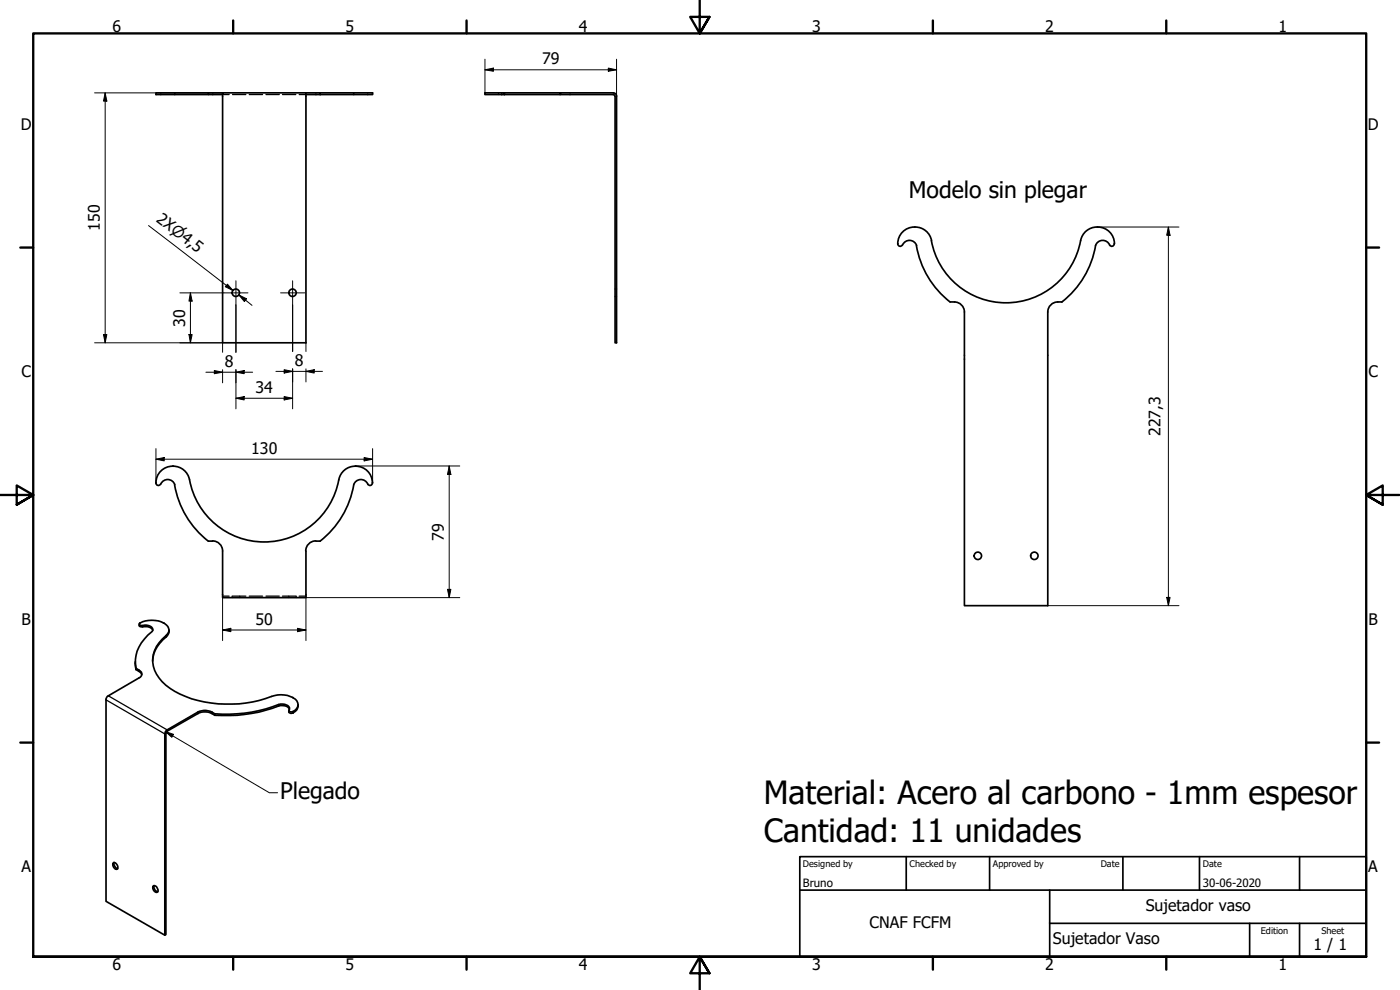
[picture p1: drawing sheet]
<svg xmlns="http://www.w3.org/2000/svg" width="420mm" height="297mm" viewBox="0 0 420 297" stroke-linecap="round" stroke-linejoin="round" font-family="sans-serif">
<!-- layer: Hidden (ISO) -->
<g fill="none" stroke="#000" stroke-width=".38">
<path d="M66.8 28.4h2M69.8 28.4h4M74.8 28.4h4M79.8 28.4h4M84.8 28.4h4M89.8 28.4h2M149.6 27.9v.1M149.6 28.2v.2M151.1 27.9v.1M151.1 28.2v.2M168.3 27.9v.1M168.3 28.2v.2"/>
<path d="M184.6 86.7h.1M184.6 88.9h.1M184.9 86.7h.1M184.9 88.9h.1M66.8 178.9h2M69.7 178.9v.1M69.7 179.2v.1M69.8 178.9h4M71.9 178.9v.1M71.9 179.2v.1M74.8 178.9h4M79.8 178.9h4"/>
<path d="M84.8 178.9h4M86.7 178.9v.1M86.7 179.2v.1M88.9 178.9v.1M88.9 179.2v.1M89.8 178.9h2"/>
</g>
<!-- layer: Visible (ISO) -->
<g fill="none" stroke="#000" stroke-width=".51">
<path d="M52.5 27.9v.5h-5.7v-.5h15.7M62.5 27.9v.5h-10M62.5 28.4h4.3M62.5 27.9h4.3M66.8 27.9h25v75h-25zM91.8 28.4h4.3M91.8 27.9h4.3M96.1 27.9h15.7v.5h-15.7M96.1 27.9v.5M106.2 27.9v.5M145.5 27.9h5.9v.5h-5.9zM151.4 27.9h16.7"/>
<path d="M168.1 28.4h16M184.1 28.4l.4 .4M184.1 27.9a.98 .98 0 0 1 .9 .9M184.1 27.9h-16v.5h-16.7M184.6 28.9v74h.4v-74M269.4 73.2a.73 .73 0 0 0 .6 .7 .73 .73 0 0 0 .8-.4 2.3 2.3 0 0 1 2.2-1.4 2.3 2.3 0 0 1 2.1 1.6M274.4 68.1a5 5 0 0 0-5 5M274.4 68.1h.2M274.7 68.1a5 5 0 0 1 4.9 4.1 22.7 22.7 0 0 0 22.3 18.7 22.7 22.7 0 0 0 22.4-18.7M275 73.7a27.3 27.3 0 0 0 10.2 16.9h1.2M324.3 72.2a5.1 5.1 0 0 1 5.5-4.1 5.1 5.1 0 0 1 4.7 5M334.4 73.2a.81 .81 0 0 1-.9 .7 .81 .81 0 0 1-.7-.8 2.25 2.25 0 0 0-2.2-1 2.25 2.25 0 0 0-1.8 1.6 27.2 27.2 0 0 1-10.1 16.9"/>
<path d="M334.5 73.1v.1M286.4 90.6a3 3 0 0 1 3 3M289.4 93.6v88.1h25.1v-88.1M318.7 90.6a3.3 3.3 0 0 0-4.2 3M51.8 139.9a5 5 0 0 0-5 5v-.1M51.8 139.8h.2M52 139.9a5 5 0 0 1 4.9 4 22.8 22.8 0 0 0 22.8 18.7 22.8 22.8 0 0 0 22.2-19.4 5 5 0 0 1 4.7-3.3M106.6 139.8h.2M106.8 139.9a5 5 0 0 1 5 5v-.1M46.8 144.9a.73 .73 0 0 0 .6 .7 .73 .73 0 0 0 .8-.4M48.3 145.2a2.25 2.25 0 0 1 2.1-1.3 2.25 2.25 0 0 1 2.1 1.5M52.4 145.4a27.3 27.3 0 0 0 10.1 17"/>
<path d="M110.4 145.2a2.25 2.25 0 0 0-2.2-1.3 2.25 2.25 0 0 0-2 1.5 27.3 27.3 0 0 1-10.2 17M111.8 144.9a.73 .73 0 0 1-.6 .7 .73 .73 0 0 1-.8-.4M62.5 162.4h1.3M63.8 162.3a3 3 0 0 1 3 3M66.8 165.3v14h25v-14M94.8 162.3a3 3 0 0 0-3 3M94.8 162.4h1.3M40.6 198.6l.2 2.3M41.8 187.2v.7l1 .2a2.62 2.62 0 0 1 3 1M50.7 189v.9a4.2 4.2 0 0 1-1.9 2.1 9.4 9.4 0 0 0-3 6.4M40.8 200.5a10.5 10.5 0 0 1 3.6-10l1.3-1a1.2 1.2 0 0 0-1.1-1.8l-2.4-.1-.4-.5a7.3 7.3 0 0 1 8.6 .8 1.88 1.88 0 0 1-.6 2.8 8.8 8.8 0 0 0-2 12.7 21.7 21.7 0 0 0 13.5 7.2 37.6 37.6 0 0 0 21.1-1.9 6.7 6.7 0 0 1 6.7 1.6 2.07 2.07 0 0 1-.1 2.3 2.07 2.07 0 0 1-2.2 .8l-.1-.4a1.29 1.29 0 0 0-1.3-1.7 5.1 5.1 0 0 0-3.7 .8 43 43 0 0 1-17.2 2.1M40.8 200.5a2.26 2.26 0 0 1 1.7 1.9l-.4 .8-9.9 5.8-.4 .7v60.7l17.7 10.2"/>
<path d="M40.8 200.9a2.77 2.77 0 0 1 1.7 1.5M40.8 200.5v.4M64.5 214.2a4.7 4.7 0 0 0-5.1-.5l-9.2 5.3-.5 .5-.2 .7v60.4l.3-.2v-60.4l.4-.6 9.2-5.3a4.7 4.7 0 0 1 5.1 .5M64.5 214.2v.4M83.6 211.4v.4M86.9 212.8a2.55 2.55 0 0 0-3.3-1 44.9 44.9 0 0 1-19.1 2.8M89.5 211.4a2.05 2.05 0 0 1-2.8 2.4v-.6M33.9 259l.2-.2a1.21 1.21 0 0 1 1.1 .7 1.21 1.21 0 0 1-.2 1.3 1.5 1.5 0 0 1-1.1-1.8zM34.2 258.7l.2 1.2 .9 .8M46.1 265.7a1.32 1.32 0 0 1 1.1 1.9 1.22 1.22 0 0 1-1.1-.5 1.22 1.22 0 0 1 0-1.4zM46.3 265.7a1.45 1.45 0 0 0 1.1 1.9"/>
<circle cx="70.8" cy="87.8" r="1.11"/>
<circle cx="87.8" cy="87.8" r="1.11"/>
<circle cx="293.5" cy="166.8" r="1.11"/>
<circle cx="310.4" cy="166.8" r="1.11"/>
</g>
<!-- layer: Visible Narrow (ISO) -->
<path d="M42.8 187.7v.4M49.8 190.7v.4M31.8 210l17.7 10.2 .3-.2M32.5 208.8l17.7 10.2v.4M41.7 201v.4M59.4 213.7v.4M63.6 213.7v.4M87.9 213.5v.4M88 213.5v.4" fill="none" stroke="#000" stroke-width=".38"/>
<!-- layer: Border (ISO) -->
<g fill="none" stroke="#000" stroke-width=".7">
<path d="M70 6.1v3.9M140 6.1v3.9M210 0v10l-2.9-4.9h5.8l-2.9 4.9 2.9-4.9M280 6.1v3.9M350 6.1v3.9M6.1 74.3h3.9M410 74.3h3.9M0 148.5h10l-5-2.8v5.7l5-2.9-5 2.9M420 148.5h-10l5-2.8v5.7l-5-2.9 5 2.9M6.1 222.8h3.9M410 222.8h3.9M10 287.1v-277.1h400v277.1h-400h400"/>
<path d="M70 287.1v3.8M140 287.1v3.8M212.9 292l-2.9-4.9 2.9 4.9h-5.8l2.9-4.9v9.9M280 287.1v3.8M350 287.1v3.8"/>
</g>
<!-- layer: Title (ISO) -->
<path d="M240 257h170v30.1h-170zM272 257v10.1M297 257v10.1M337 257v10.1M360 257v10.1M390 257v10.1M240 267.1h170M315 277h95M315 267.1v20M375 277v10.1M390 277v10.1" fill="none" stroke="#000" stroke-width=".51"/>
<!-- layer: Dimension (ISO) -->
<g fill="none" stroke="#000" stroke-width=".3">
<path d="M145.5 17.8v10.6M185 17.8v11.1M28.4 27.9h38.4M31.6 27.9l.5 2.4h-1zM31.6 27.9v75M145.5 20.9l2.6-.5v1zM145.5 20.9h39.5M182.6 20.4l2.4 .5-2.4 .5zM44.6 67.7l25.3 19.5-2-1.6M329.4 68.1h24.4M350.6 68.1l.6 2.5h-1.1zM350.6 68.1v113.6"/>
<path d="M54 87.9h13.2M57.1 87.9l.6 2.4h-1zM57.1 87.9v15M68.3 85.3l1.6 1.9-2.3-1.2zM70.8 91.5v14.2M71.7 88.5l2.3 1.1-.7 .9zM71.7 88.5l3.9 3.1M87.8 91.5v14M28.4 102.9h38.4v2.8M31.1 100.4h1l-.5 2.5zM56.7 100.4h1l-.6 2.5zM61.8 111.7h14"/>
<path d="M64.3 111.2l2.5 .5-2.5 .4zM66.8 110.9v4M70.8 111.7l2.5-.5v.9zM70.8 119.5l2.5-.5v1zM70.8 110.9v11.8M70.8 119.5h17M82.8 111.4h14M85.3 110.9l2.5 .5-2.5 .5zM85.3 119l2.5 .5-2.5 .5zM87.8 110.7v12M91.8 111.4l2.5-.5v1zM91.8 102.9v2.6"/>
<path d="M91.8 110.7v3.9M46.8 137.8l2.5-.5v1zM46.8 137.8h65M46.8 134.6v10.3M106.8 139.8h31.2M109.3 137.3l2.5 .5-2.5 .5zM111.8 134.6v10.3M134.8 139.8l.5 2.6h-1zM134.8 139.8v39.5M66.8 178.4v13.8M91.8 178.4v13.8M91.8 179.3h46.2"/>
<path d="M134.3 176.8h1l-.5 2.5zM350.1 179.2h1.1l-.6 2.5zM66.8 189l2.5-.5v1zM66.8 189h25M89.3 188.5l2.5 .5-2.5 .5zM314.5 181.7h39.3"/>
</g>
<g fill="#000">
<path d="M31.6 27.9l.5 2.4h-1z" fill-rule="evenodd"/>
<path d="M145.5 20.9l2.6-.5v1z" fill-rule="evenodd"/>
<path d="M182.6 20.4l2.4 .5-2.4 .5z" fill-rule="evenodd"/>
<path d="M350.6 68.1l.6 2.5h-1.1z" fill-rule="evenodd"/>
<path d="M57.1 87.9l.6 2.4h-1z" fill-rule="evenodd"/>
<path d="M68.3 85.3l1.6 1.9-2.3-1.2z" fill-rule="evenodd"/>
<path d="M71.7 88.5l2.3 1.1-.7 .9z" fill-rule="evenodd"/>
<path d="M31.1 100.4h1l-.5 2.5z" fill-rule="evenodd"/>
<path d="M56.7 100.4h1l-.6 2.5z" fill-rule="evenodd"/>
<path d="M64.3 111.2l2.5 .5-2.5 .4z" fill-rule="evenodd"/>
<path d="M70.8 111.7l2.5-.5v.9z" fill-rule="evenodd"/>
<path d="M70.8 119.5l2.5-.5v1z" fill-rule="evenodd"/>
<path d="M85.3 110.9l2.5 .5-2.5 .5z" fill-rule="evenodd"/>
<path d="M91.8 111.4l2.5-.5v1z" fill-rule="evenodd"/>
<path d="M46.8 137.8l2.5-.5v1z" fill-rule="evenodd"/>
<path d="M85.3 119l2.5 .5-2.5 .5z" fill-rule="evenodd"/>
<path d="M109.3 137.3l2.5 .5-2.5 .5z" fill-rule="evenodd"/>
<path d="M134.8 139.8l.5 2.6h-1z" fill-rule="evenodd"/>
<path d="M134.3 176.8h1l-.5 2.5z" fill-rule="evenodd"/>
<path d="M350.1 179.2h1.1l-.6 2.5z" fill-rule="evenodd"/>
<path d="M66.8 189l2.5-.5v1z" fill-rule="evenodd"/>
<path d="M89.3 188.5l2.5 .5-2.5 .5z" fill-rule="evenodd"/>
</g>
<!-- layer: Center Mark (ISO) -->
<path d="M67.2 87.9h7.2M70.8 84.3v7.2M84.2 87.9h7.2M87.8 84.3v7.2" fill="none" stroke="#000" stroke-width=".3"/>
<!-- layer: Symbol (ISO) -->
<path d="M49.7 219.5l2.4 .8-.5 .9zM49.7 219.5l31.1 18.4h2.5" fill="none" stroke="#000" stroke-width=".3"/>
<path d="M49.7 219.5l2.4 .8-.5 .9z" fill-rule="evenodd" fill="#000"/>
<g font-size="9.6">
<text x="229.2" y="241.1">Material: Acero al carbono - 1mm espesor</text>
<text x="229.2" y="252.7">Cantidad: 11 unidades</text>
</g>
<g font-size="6.9">
<text x="272.8" y="59.5">Modelo sin plegar</text>
<text x="84.1" y="239.8">Plegado</text>
</g>
<g font-size="4.8">
<text x="33.7" y="9.6">6</text>
<text x="103.7" y="9.6">5</text>
<text x="173.7" y="9.6">4</text>
<text x="243.7" y="9.6">3</text>
<text x="313.7" y="9.6">2</text>
<text x="383.7" y="9.6">1</text>
<text x="162.7" y="19.3">79</text>
<text x="6.2" y="38.9">D</text>
<text x="410.5" y="38.9">D</text>
<text x="30" y="69.3" transform="rotate(-90 30 69.3)">150</text>
<text x="46.7" y="66.2" transform="rotate(38 46.7 66.2)">2X⌀4,5</text>
<text x="55.6" y="98" transform="rotate(-90 55.6 98)">30</text>
<text x="6.4" y="113.1">C</text>
<text x="67.5" y="110">8</text>
<text x="88.5" y="109.8">8</text>
<text x="410.7" y="113.1">C</text>
<text x="76.6" y="117.9">34</text>
<text x="348.2" y="130.9" transform="rotate(-90 348.2 130.9)">227,3</text>
<text x="75.4" y="136.2">130</text>
<text x="133.2" y="162.2" transform="rotate(-90 133.2 162.2)">79</text>
<text x="6.4" y="187.4">B</text>
<text x="76.6" y="187.4">50</text>
<text x="410.7" y="187.4">B</text>
<text x="6.4" y="261.7">A</text>
<text x="410.7" y="261.7">A</text>
<text x="343.9" y="273.4">Sujetador vaso</text>
<text x="260.9" y="278.6">CNAF FCFM</text>
<text x="316" y="283.4">Sujetador Vaso</text>
<text x="394.2" y="285">1 / 1</text>
<text x="33.7" y="290.9">6</text>
<text x="103.7" y="290.9">5</text>
<text x="173.7" y="290.9">4</text>
<text x="243.7" y="290.9">3</text>
<text x="313.7" y="290.9">2</text>
<text x="383.7" y="290.9">1</text>
</g>
<g font-size="3.4">
<text x="241" y="266">Bruno</text>
<text x="361" y="266">30-06-2020</text>
</g>
<g font-size="2.7">
<text x="241" y="260.1">Designed by</text>
<text x="273" y="260.1">Checked by</text>
<text x="298" y="260.1">Approved by</text>
<text x="330.3" y="260">Date</text>
<text x="361" y="260">Date</text>
<text x="378.4" y="280.1">Edition</text>
<text x="396.6" y="280.1">Sheet</text>
</g>
</svg>
